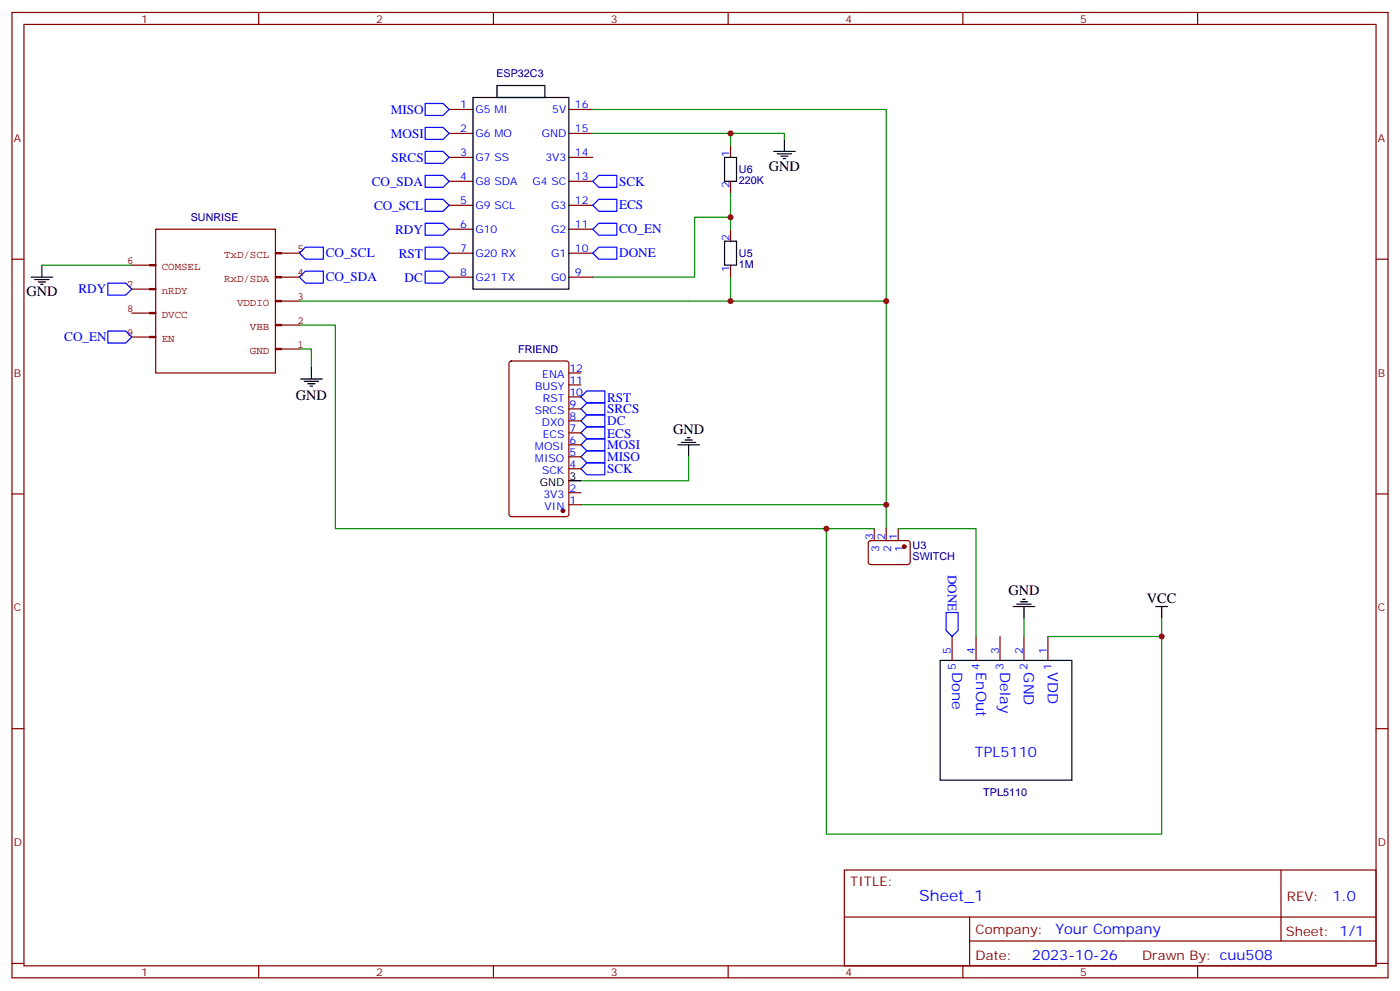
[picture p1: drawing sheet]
<svg xmlns="http://www.w3.org/2000/svg" width="412mm" height="292mm" viewBox="0 0 412 292" stroke-linecap="round" stroke-linejoin="round" font-family="sans-serif">
<g fill="none" stroke="#870000" stroke-width=".35">
<path d="M3.5 3.7h405.4v284.3h-405.4zM7.1 7.2h398.2v277.3h-398.2zM76.2 3.7v3.5M145.3 3.7v3.5M214.5 3.7v3.5M283.6 3.7v3.5M352.8 3.7v3.5M132.3 32.2h7M132.3 39.3h7M167.6 32.2h7M167.6 39.3h7M132.3 46.4h7"/>
<path d="M132.3 53.4h7M167.6 46.4h7M167.6 53.4h7M215.2 42.8v3.6M215.2 53.4v3.5M3.5 76.3h3.6M132.3 60.5h7M132.3 67.5h7M132.3 74.6h7M167.6 60.5h7M167.6 67.5h7M167.6 74.6h7"/>
<path d="M215.2 67.5v3.5M215.2 78.1v3.5M405.3 76.3h3.6M132.3 81.6h7M167.6 81.6h7M150.2 106.5l.4-.2h16.3l.6 .5 .1 44.7-.5 .6-16.5 .1-.6-.5-.1-44.7zM167.6 116.9h3.5M167.6 113.4h3.5M167.6 109.9h3.5M167.6 138.1h3.5M167.6 134.5h3.5M167.6 131h3.5"/>
<path d="M167.6 127.5h3.5M167.6 124h3.5M167.6 120.4h3.5M3.5 145.5h3.6M167.6 148.7h3.5M167.6 145.1h3.5M256 159.5l.5-.3 11.2 .1 .4 .6-.1 6-.6 .4-11.2-.1-.4-.6v-5.7zM257.5 155.7v3.5M261.1 155.7v3.5M264.6 155.7v3.5M405.3 145.5h3.6M280.5 187.5v7"/>
<path d="M287.5 187.5v7M294.6 187.5v7M301.6 187.5v7M308.7 187.5v7M3.5 214.6h3.6M405.3 214.6h3.6M248.7 256.3h156.6v28.2h-156.6zM377.3 256.3v20.9M248.7 270.1h156.5M285.6 277.2h119.6M285.6 270.1v14.1M3.5 283.8h3.6"/>
<path d="M76.2 284.5v3.5M145.3 284.5v3.5M214.5 284.5v3.5M283.6 284.5v3.5M352.8 284.5v3.5M405.3 283.8h3.6"/>
</g>
<g fill="none" stroke="#000" stroke-width=".35">
<path d="M139.3 28.7h28.3v56.5h-28.3zM146.4 25.2h14.1v3.5h-14.1zM213.4 46.4h3.6v7h-3.6zM227.9 44.6h6.3M229 45.3h4.2M230 46h2.1M230.7 46.7h.7M231.1 41.1v3.5M12.3 78.1v3.5M213.4 71h3.6v7.1h-3.6zM9.2 81.6h6.3M10.2 82.3h4.3"/>
<path d="M11.3 83h2.1M12 83.7h.7M88.5 111.6h6.4M89.6 112.3h4.2M90.7 113h2.1M91.4 113.7h.7M91.7 108.1v3.5M199.7 131h6.3M200.7 130.3h4.3M201.8 129.6h2.1M202.5 128.9h.7M202.8 131v3.5"/>
<path d="M167.6 141.6h3.5M298.4 178.6h6.4M299.5 177.9h4.2M300.6 177.2h2.1M301.3 176.5h.7M301.6 178.6v3.6M340.4 178.6h3.6M342.2 178.6v3.6M276.9 194.5h38.8v35.3h-38.8z"/>
</g>
<g fill="none" stroke="#850000" stroke-width=".35">
<path d="M38.8 78.1h5.3M44.1 77.9h1.8v.4h-1.8zM45.9 67.5h35.2v42.4h-35.2zM81.1 74.4h1.8v.4h-1.8zM82.9 74.6h5.3M38.8 99.3h5.3M38.8 92.2h5.3M38.8 85.2h5.3M44.1 99.1h1.8v.3h-1.8zM44.1 92h1.8v.4h-1.8zM44.1 85h1.8v.3h-1.8zM81.1 95.6h1.8v.3h-1.8z"/>
<path d="M81.1 88.5h1.8v.4h-1.8zM81.1 81.5h1.8v.3h-1.8zM82.9 95.7h5.3M82.9 88.7h5.3M82.9 81.6h5.3M81.1 102.6h1.8v.4h-1.8zM82.9 102.8h5.3"/>
</g>
<g fill="none" stroke="#00f" stroke-width=".35">
<path d="M125.2 30.5h5.3l1.8 1.7-1.8 1.8h-5.3zM125.2 37.5h5.3l1.8 1.8-1.8 1.8h-5.3zM125.2 44.6h5.3l1.8 1.8-1.8 1.7h-5.3zM125.2 51.6h5.3l1.8 1.8-1.8 1.8h-5.3zM125.2 58.7h5.3l1.8 1.8-1.8 1.7h-5.3zM174.6 53.4l1.8-1.8h5.3v3.6h-5.3zM88.2 74.6l1.8-1.8h5.2v3.5h-5.2zM125.2 79.9h5.3l1.8 1.7-1.8 1.8h-5.3zM125.2 65.8h5.3l1.8 1.7-1.8 1.8h-5.3zM125.2 72.8h5.3l1.8 1.8-1.8 1.7h-5.3zM174.6 60.5l1.8-1.8h5.3v3.5h-5.3zM174.6 74.6l1.8-1.8h5.3v3.5h-5.3z"/>
<path d="M174.6 67.5l1.8-1.7h5.3v3.5h-5.3zM31.7 83.4h5.3l1.8 1.8-1.8 1.7h-5.3zM31.7 97.5h5.3l1.8 1.8-1.8 1.7h-5.3zM88.2 81.6l1.8-1.7h5.2v3.5h-5.2zM171.1 116.9l1.8-1.8h5.3v3.6h-5.3zM171.1 120.4l1.8-1.7h5.3v3.5h-5.3zM171.1 124l1.8-1.8h5.3v3.5h-5.3zM171.1 127.5l1.8-1.8h5.3v3.6h-5.3zM171.1 131l1.8-1.7h5.3v3.5h-5.3zM171.1 134.5l1.8-1.7h5.3v3.5h-5.3zM171.1 138.1l1.8-1.8h5.3v3.5h-5.3zM278.7 180.4h3.5v5.3l-1.7 1.8-1.8-1.8z"/>
</g>
<g fill="none" stroke="#008700" stroke-width=".35">
<path d="M174.6 32.2h86.5v123.5M174.6 39.3h56.5v1.8M215.2 39.3v3.5M215.2 56.9v7.1M12.3 78.1h26.5M215.2 67.5v-3.5h-10.6v17.6h-30M88.2 95.7h10.6v60h158.7M215.2 81.6v7.1h-127M215.2 88.7h45.9M88.2 102.8h3.5v5.3M202.8 134.5v7.1h-31.7M171.1 148.7h90"/>
<path d="M243.4 155.7v90h98.8v-58.2M264.6 155.7h22.9v31.8M301.6 182.2v5.3M342.2 182.2v5.3h-33.5"/>
</g>
<g fill="#870000" stroke="#870000" stroke-width=".35">
<circle cx="165.8" cy="150.4" r=".53"/>
<circle cx="266.3" cy="161" r=".53"/>
</g>
<g fill="#c00">
<circle cx="215.2" cy="39.3" r=".88"/>
<circle cx="261.1" cy="88.7" r=".88"/>
<circle cx="215.2" cy="88.7" r=".88"/>
<circle cx="261.1" cy="148.7" r=".88"/>
<circle cx="342.2" cy="187.5" r=".88"/>
<circle cx="243.4" cy="155.7" r=".88"/>
<circle cx="215.2" cy="64" r=".88"/>
</g>
<text font-size="4.6" fill="#00f" x="270.8" y="265.3">Sheet_1</text>
<g font-size="4.2">
<text x="226.5" y="50.2">GND</text>
<text x="7.8" y="87.3">GND</text>
<text x="87.1" y="117.7">GND</text>
<text x="198.3" y="127.8">GND</text>
<text x="297" y="175.3">GND</text>
<text x="337.8" y="177.5">VCC</text>
</g>
<g font-size="4.2" fill="#00f">
<text x="280.5" y="198" transform="rotate(90 280.5 198)">Done</text>
<text x="287.5" y="198" transform="rotate(90 287.5 198)">EnOut</text>
<text x="294.6" y="198" transform="rotate(90 294.6 198)">Delay</text>
<text x="301.6" y="198" transform="rotate(90 301.6 198)">GND</text>
<text x="308.7" y="198" transform="rotate(90 308.7 198)">VDD</text>
<text x="287.2" y="222.8">TPL5110</text>
<text x="392.5" y="265.5">1.0</text>
<text x="310.9" y="275.1">Your Company</text>
<text x="304" y="282.9">2023-10-26</text>
</g>
<g font-size="3.9" fill="#00f">
<text x="115.1" y="33.5">MISO</text>
<text x="115.1" y="40.6">MOSI</text>
<text x="115.3" y="47.6">SRCS</text>
<text x="109.5" y="54.7">CO_SDA</text>
<text x="182.4" y="54.7">SCK</text>
<text x="110.2" y="61.8">CO_SCL</text>
<text x="182.4" y="61.7">ECS</text>
<text x="116.4" y="68.8">RDY</text>
<text x="182.4" y="68.8">CO_EN</text>
<text x="96" y="75.8">CO_SCL</text>
<text x="117.5" y="75.8">RST</text>
<text x="182.4" y="75.8">DONE</text>
<text x="95.9" y="82.9">CO_SDA</text>
<text x="119.2" y="82.9">DC</text>
<text x="23.1" y="86.3">RDY</text>
<text x="18.9" y="100.6">CO_EN</text>
<text x="178.9" y="118.3">RST</text>
<text x="178.9" y="121.7">SRCS</text>
<text x="178.9" y="125.3">DC</text>
<text x="178.9" y="128.9">ECS</text>
<text x="178.9" y="132.4">MOSI</text>
<text x="178.9" y="135.8">MISO</text>
<text x="178.8" y="139.3">SCK</text>
<text x="279.2" y="169.3" transform="rotate(90 279.2 169.3)">DONE</text>
</g>
<g font-size="3.9" fill="#800">
<text x="250.5" y="260.8">TITLE:</text>
<text x="379.1" y="265.5">REV:</text>
<text x="287.4" y="275">Company:</text>
<text x="378.7" y="275.7">Sheet: 1/1</text>
<text x="287.4" y="282.7">Date:</text>
<text x="336.4" y="282.8">Drawn By: cuu508</text>
</g>
<g font-size="3.2" fill="#800">
<text x="41.6" y="6.7">1</text>
<text x="110.8" y="6.7">2</text>
<text x="179.9" y="6.7">3</text>
<text x="249.1" y="6.7">4</text>
<text x="318.2" y="6.7">5</text>
<text x="4.1" y="41.8">A</text>
<text x="405.9" y="41.8">A</text>
<text x="4.1" y="110.9">B</text>
<text x="405.9" y="110.9">B</text>
<text x="4.1" y="180.1">C</text>
<text x="405.9" y="180.1">C</text>
<text x="4.1" y="249.2">D</text>
<text x="405.9" y="249.2">D</text>
<text x="41.6" y="287.5">1</text>
<text x="110.8" y="287.5">2</text>
<text x="179.9" y="287.5">3</text>
<text x="249.1" y="287.5">4</text>
<text x="318.2" y="287.5">5</text>
</g>
<g font-size="3.2" fill="#000080">
<text x="146.2" y="22.8">ESP32C3</text>
<text x="217.7" y="51">U6</text>
<text x="217.7" y="54.2">220K</text>
<text x="56.2" y="65.1">SUNRISE</text>
<text x="217.7" y="75.7">U5</text>
<text x="217.7" y="78.9">1M</text>
<text x="152.6" y="103.9">FRIEND</text>
<text x="268.8" y="161.8">U3</text>
<text x="268.8" y="165">SWITCH</text>
<text x="289.7" y="234.5">TPL5110</text>
</g>
<g font-size="3.2" fill="#00f">
<text x="135.6" y="31.9">1</text>
<text x="140.1" y="33.3">G5 MI</text>
<text x="162.7" y="33.3">5V</text>
<text x="169.3" y="31.9">16</text>
<text x="135.6" y="38.9">2</text>
<text x="140.1" y="40.4">G6 MO</text>
<text x="159.6" y="40.4">GND</text>
<text x="169.3" y="38.9">15</text>
<text x="135.6" y="46">3</text>
<text x="140.1" y="47.4">G7 SS</text>
<text x="160.7" y="47.4">3V3</text>
<text x="169.3" y="46">14</text>
<text x="214.8" y="46.4" transform="rotate(-90 214.8 46.4)">1</text>
<text x="135.6" y="53.1">4</text>
<text x="169.3" y="53.1">13</text>
<text x="140.1" y="54.5">G8 SDA</text>
<text x="156.9" y="54.5">G4 SC</text>
<text x="214.8" y="55.4" transform="rotate(-90 214.8 55.4)">2</text>
<text x="135.6" y="60.1">5</text>
<text x="140.1" y="61.5">G9 SCL</text>
<text x="162.4" y="61.5">G3</text>
<text x="169.3" y="60.1">12</text>
<text x="135.6" y="67.2">6</text>
<text x="140.1" y="68.6">G10</text>
<text x="162.4" y="68.6">G2</text>
<text x="169.3" y="67.2">11</text>
<text x="214.8" y="71" transform="rotate(-90 214.8 71)">2</text>
<text x="135.6" y="74.2">7</text>
<text x="140.1" y="75.6">G20 RX</text>
<text x="162.4" y="75.6">G1</text>
<text x="169.3" y="74.2">10</text>
<text x="135.6" y="81.3">8</text>
<text x="140.1" y="82.7">G21 TX</text>
<text x="162.4" y="82.7">G0</text>
<text x="169.3" y="81.3">9</text>
<text x="214.8" y="80.1" transform="rotate(-90 214.8 80.1)">1</text>
<text x="159.7" y="111.3">ENA</text>
<text x="167.7" y="113">11</text>
<text x="167.7" y="109.5">12</text>
<text x="157.6" y="114.8">BUSY</text>
<text x="159.9" y="118.3">RST</text>
<text x="167.7" y="116.6">10</text>
<text x="157.5" y="121.8">SRCS</text>
<text x="159.6" y="125.4">DX0</text>
<text x="167.7" y="123.6">8</text>
<text x="167.7" y="120.1">9</text>
<text x="159.9" y="128.9">ECS</text>
<text x="167.7" y="130.7">6</text>
<text x="167.7" y="127.1">7</text>
<text x="157.6" y="136">MISO</text>
<text x="157.6" y="132.4">MOSI</text>
<text x="167.7" y="137.7">4</text>
<text x="167.7" y="134.2">5</text>
<text x="159.7" y="139.5">SCK</text>
<text x="160.1" y="146.5">3V3</text>
<text x="167.7" y="148.3">1</text>
<text x="167.7" y="144.8">2</text>
<text x="160.4" y="150.1">VIN</text>
<text x="257.2" y="159.1" transform="rotate(-90 257.2 159.1)">3</text>
<text x="260.7" y="159.1" transform="rotate(-90 260.7 159.1)">2</text>
<text x="264.2" y="159.1" transform="rotate(-90 264.2 159.1)">1</text>
<text x="258.9" y="162.6" transform="rotate(-90 258.9 162.6)">3</text>
<text x="262.5" y="162.6" transform="rotate(-90 262.5 162.6)">2</text>
<text x="266" y="162.6" transform="rotate(-90 266 162.6)">1</text>
<text x="280.1" y="192.8" transform="rotate(-90 280.1 192.8)">5</text>
<text x="281.5" y="197.2" transform="rotate(-90 281.5 197.2)">5</text>
<text x="287.2" y="192.8" transform="rotate(-90 287.2 192.8)">4</text>
<text x="288.6" y="197.2" transform="rotate(-90 288.6 197.2)">4</text>
<text x="294.2" y="192.8" transform="rotate(-90 294.2 192.8)">3</text>
<text x="295.6" y="197.2" transform="rotate(-90 295.6 197.2)">3</text>
<text x="301.3" y="192.8" transform="rotate(-90 301.3 192.8)">2</text>
<text x="302.7" y="197.2" transform="rotate(-90 302.7 197.2)">2</text>
<text x="308.3" y="192.8" transform="rotate(-90 308.3 192.8)">1</text>
<text x="309.7" y="197.2" transform="rotate(-90 309.7 197.2)">1</text>
</g>
<g font-size="3.2" fill="#840000">
<text x="37.4" y="77.8">6</text>
<text x="66" y="76.1">TxD/SCL</text>
<text x="87.7" y="74.2">5</text>
<text x="47.7" y="79.6">COMSEL</text>
<text x="66" y="83.1">RxD/SDA</text>
<text x="87.7" y="81.3">4</text>
<text x="37.4" y="84.8">7</text>
<text x="47.7" y="86.7">nRDY</text>
<text x="87.7" y="88.3">3</text>
<text x="37.4" y="91.9">8</text>
<text x="47.7" y="93.7">DVCC</text>
<text x="69.8" y="90.2">VDDIO</text>
<text x="87.7" y="95.4">2</text>
<text x="37.4" y="98.9">9</text>
<text x="47.7" y="100.8">EN</text>
<text x="73.6" y="97.2">VBB</text>
<text x="73.6" y="104.3">GND</text>
<text x="87.7" y="102.4">1</text>
</g>
<g font-size="3.2">
<text x="159" y="143">GND</text>
<text x="167.7" y="141.3">3</text>
</g>
</svg>
